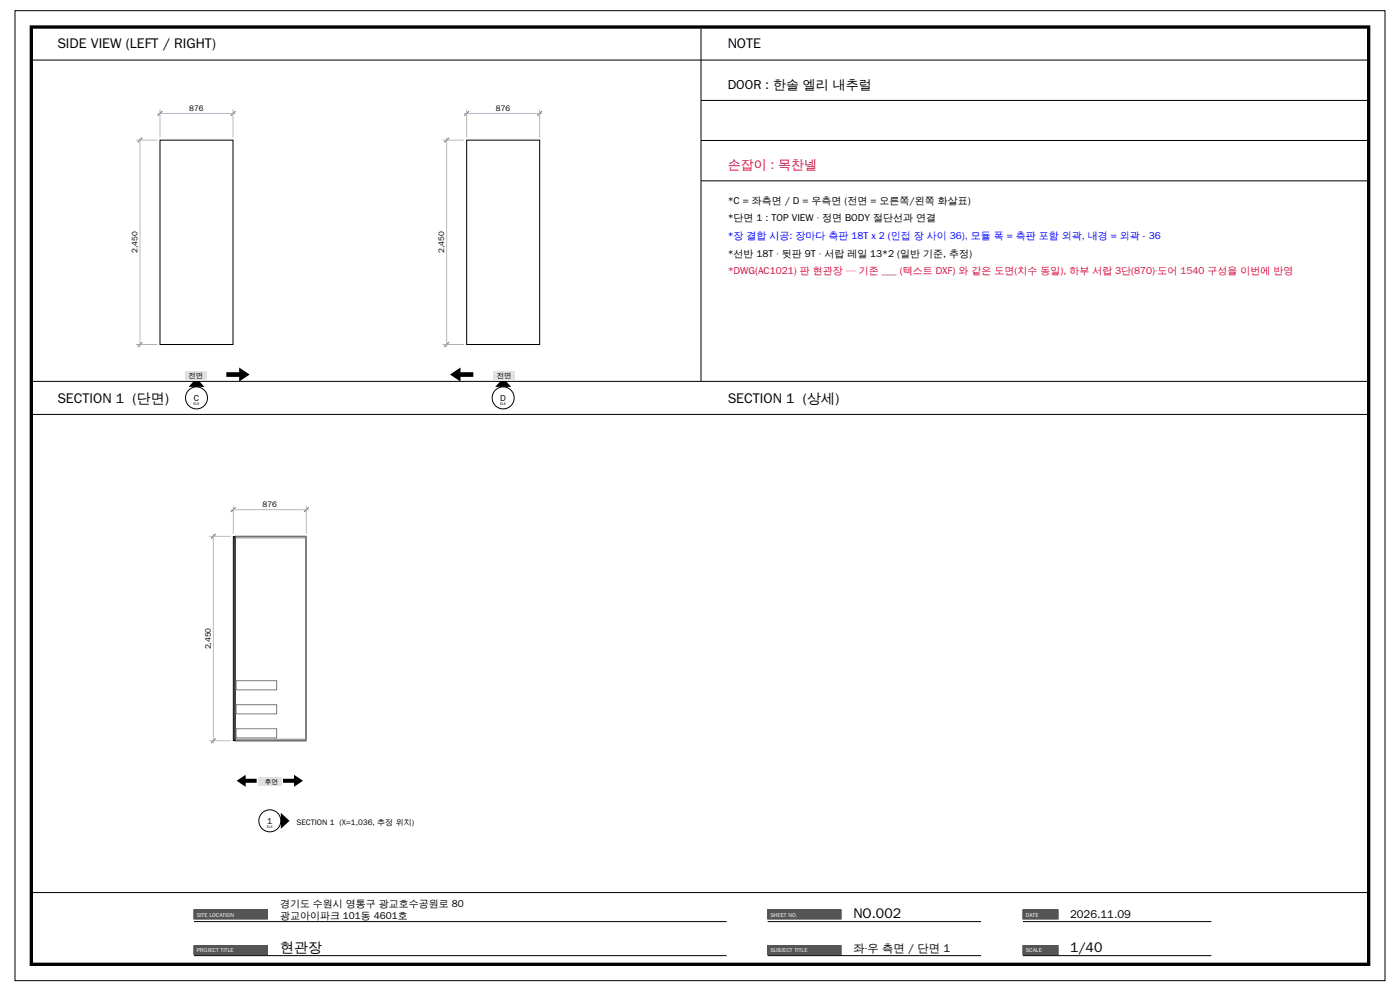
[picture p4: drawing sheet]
<svg xmlns="http://www.w3.org/2000/svg" width="420mm" height="297mm" viewBox="0 0 420 297" stroke-linecap="round" stroke-linejoin="round" font-family="sans-serif">
<path d="M4.5 3.2h411v290.7h-411zM9.4 18h401.2M210.3 8.6v105.7M210.3 30.1h200.3M210.3 42.1h200.3M210.3 54.2h200.3M9.4 114.3h401.2M9.4 124.2h401.2M9.4 267.5h401.2M58.2 272.7h22v2.7h-22z" fill="none" stroke="#000" stroke-width=".3"/>
<path d="M9.4 8.1h401.2v280.9h-401.2z" fill="none" stroke="#000" stroke-width="1" stroke-linecap="butt"/>
<path d="M58.2 272.7h22v2.7h-22z" fill-rule="evenodd" fill="#555"/>
<path d="M58.2 276.2h159.8M58.2 283.4h22v2.7h-22z" fill="none" stroke="#000" stroke-width=".3"/>
<path d="M58.2 283.4h22v2.7h-22z" fill-rule="evenodd" fill="#555"/>
<path d="M230.3 272.7h22v2.7h-22zM58.2 286.4h159.8" fill="none" stroke="#000" stroke-width=".3"/>
<path d="M230.3 272.7h22v2.7h-22z" fill-rule="evenodd" fill="#555"/>
<path d="M230.3 276.2h64M230.3 283.4h22v2.7h-22z" fill="none" stroke="#000" stroke-width=".3"/>
<path d="M230.3 283.4h22v2.7h-22z" fill-rule="evenodd" fill="#555"/>
<path d="M306.9 272.7h10.5v2.7h-10.5zM230.3 286.4h64" fill="none" stroke="#000" stroke-width=".3"/>
<path d="M306.9 272.7h10.5v2.7h-10.5z" fill-rule="evenodd" fill="#555"/>
<path d="M306.9 276.2h56.5M306.9 283.4h10.5v2.7h-10.5z" fill="none" stroke="#000" stroke-width=".3"/>
<path d="M306.9 283.4h10.5v2.7h-10.5z" fill-rule="evenodd" fill="#555"/>
<g fill="none" stroke="#000" stroke-width=".3">
<path d="M48 42h21.9v61.3h-21.9zM306.9 286.4h56.5"/>
<circle cx="58.9" cy="119.2" r="3.3"/>
</g>
<path d="M47.2 34h23.5M48 32.8v8.4M69.9 32.8v8.4M40.8 42h6.4M42 41.2v62.9M40.8 103.3h6.4" fill="none" stroke="#b9b9b9" stroke-width=".3"/>
<path d="M48.7 33.3l-1.4 1.4M70.6 33.3l-1.4 1.4M42.7 41.3l-1.4 1.4M42.7 102.5l-1.4 1.5" fill="none" stroke="#6e6e6e" stroke-width=".3"/>
<g fill="#000">
<path d="M59 113.3l2.3 2.7h-4.8z"/>
<path d="M67.9 111.6h3.8v-1.4l3.2 2-3.2 2.2v-1.4h-3.8z" fill-rule="evenodd"/>
</g>
<path d="M55.5 111.3h6.4v2.7h-6.4z" fill-rule="evenodd" fill="#e1e1e1"/>
<g fill="none" stroke="#000" stroke-width=".3">
<path d="M140 42h21.9v61.3h-21.9z"/>
<circle cx="150.9" cy="119.2" r="3.3"/>
</g>
<path d="M139.2 34h23.5M140 32.8v8.4M161.9 32.8v8.4M132.8 42h6.4M134 41.2v62.9M132.8 103.3h6.4" fill="none" stroke="#b9b9b9" stroke-width=".3"/>
<path d="M140.7 33.3l-1.4 1.4M162.6 33.3l-1.4 1.4M134.7 41.3l-1.4 1.4M134.7 102.5l-1.4 1.5" fill="none" stroke="#6e6e6e" stroke-width=".3"/>
<g fill="#000">
<path d="M151 113.3l2.3 2.7h-4.8z"/>
<path d="M135 112.2l3.1-2v1.4h3.9v1.4h-3.9v1.4z" fill-rule="evenodd"/>
</g>
<path d="M148 111.3h6.4v2.7h-6.4z" fill-rule="evenodd" fill="#e1e1e1"/>
<path d="M70 160.9h.5v61h-.5zM70.5 160.7h21.2v61.3h-21.2z" fill="none" stroke="#000" stroke-width=".3"/>
<path d="M70.5 160.7h21.2v.5h-21.2zM91.7 160.7h.2v61.3h-.2zM70.8 218.4h12.2v2.7h-12.2zM70.8 211.2h12.2v2.8h-12.2zM70.8 204h12.2v2.7h-12.2zM70.5 221.6h21.2v.4h-21.2z" fill="none" stroke="#7d7d7d" stroke-width=".3"/>
<path d="M64 160v62.8M69.2 152.8h23.5M70 151.6v8.4M91.9 151.6v8.4M62.8 160.7h6.4M62.8 222h6.4" fill="none" stroke="#b9b9b9" stroke-width=".3"/>
<path d="M70.7 152l-1.4 1.5M92.6 152l-1.4 1.5M64.7 160.1l-1.4 1.4M64.7 221.3l-1.4 1.4" fill="none" stroke="#6e6e6e" stroke-width=".3"/>
<path d="M71 234l2.7-1.8v1.2h3.3v1.2h-3.3v1.2z" fill-rule="evenodd" fill="#000"/>
<path d="M77.5 233.1h6v2.5h-6z" fill-rule="evenodd" fill="#e1e1e1"/>
<path d="M84.9 233.4h3.3v-1.2l2.7 1.8-2.7 1.8v-1.2h-3.3z" fill-rule="evenodd" fill="#000"/>
<path d="M78.4 233.1h6v2.5h-6z" fill-rule="evenodd" fill="#e1e1e1"/>
<circle cx="80.9" cy="246" r="3.3" fill="none" stroke="#000" stroke-width=".3"/>
<path d="M84.2 243.6l2.7 2.4-2.7 2.4z" fill="#000"/>
<g font-size="4.2">
<text x="17.2" y="14.5">SIDE VIEW (LEFT / RIGHT)</text>
<text x="218.3" y="14.5">NOTE</text>
<text x="17.2" y="120.8">SECTION 1 (단면)</text>
<text x="218.3" y="120.8">SECTION 1 (상세)</text>
<text x="256" y="275">NO.002</text>
<text x="84" y="285.2">현관장</text>
<text x="321" y="285.2">1/40</text>
</g>
<text font-size="3.9" x="218.3" y="26.6">DOOR : 한솔 엘리 내추럴</text>
<text font-size="3.9" fill="#de0038" x="218.3" y="50.6">손잡이 : 목찬넬</text>
<g font-size="3.4">
<text x="321" y="275">2026.11.09</text>
<text x="256" y="285.2">좌·우 측면 / 단면 1</text>
</g>
<g font-size="3">
<text x="218.3" y="61">*C = 좌측면 / D = 우측면 (전면 = 오른쪽/왼쪽 화살표)</text>
<text x="218.3" y="66.3">*단면 1 : TOP VIEW · 정면 BODY 절단선과 연결</text>
<text x="218.3" y="76.9">*선반 18T · 뒷판 9T · 서랍 레일 13*2 (일반 기준, 추정)</text>
<text x="84" y="271.9">경기도 수원시 영통구 광교호수공원로 80</text>
<text x="84" y="275.3">광교아이파크 101동 4601호</text>
</g>
<text font-size="3" fill="#00f" x="218.3" y="71.6">*장 결합 시공: 장마다 측판 18T x 2 (인접 장 사이 36), 모듈 폭 = 측판 포함 외곽, 내경 = 외곽 - 36</text>
<text font-size="3" fill="#de0038" x="218.3" y="82.2">*DWG(AC1021) 판 현관장 — 기존 ___ (텍스트 DXF) 와 같은 도면(치수 동일), 하부 서랍 3단(870)·도어 1540 구성을 이번에 반영</text>
<g font-size="2.6">
<text x="58.1" y="120.1">C</text>
<text x="150.1" y="120.1">D</text>
<text x="80.2" y="246.9">1</text>
</g>
<g font-size="2.4">
<text x="56.8" y="33.2">876</text>
<text x="148.8" y="33.2">876</text>
<text x="41.2" y="75.9" transform="rotate(-90 41.2 75.9)">2,450</text>
<text x="133.2" y="75.9" transform="rotate(-90 133.2 75.9)">2,450</text>
<text x="78.8" y="151.9">876</text>
<text x="63.2" y="194.6" transform="rotate(-90 63.2 194.6)">2,450</text>
<text x="88.9" y="247.2">SECTION 1 (X=1,036, 추정 위치)</text>
</g>
<g font-size="2.2">
<text x="56.5" y="113.3">전면</text>
<text x="149" y="113.3">전면</text>
</g>
<g font-size="2">
<text x="78.5" y="234.9">전면</text>
<text x="79.4" y="234.9">후면</text>
</g>
<g font-size="1.7" fill="#fff">
<text x="59" y="274.8">SITE LOCATION</text>
<text x="231.1" y="274.8">SHEET NO.</text>
<text x="307.7" y="274.8">DATE</text>
<text x="59" y="285.5">PROJECT TITLE</text>
<text x="231.1" y="285.5">SUBJECT TITLE</text>
<text x="307.7" y="285.5">SCALE</text>
</g>
<g font-size="1.1">
<text x="58.1" y="121.5">ELE</text>
<text x="150.1" y="121.5">ELE</text>
<text x="80.1" y="248.2">ELE</text>
</g>
</svg>
